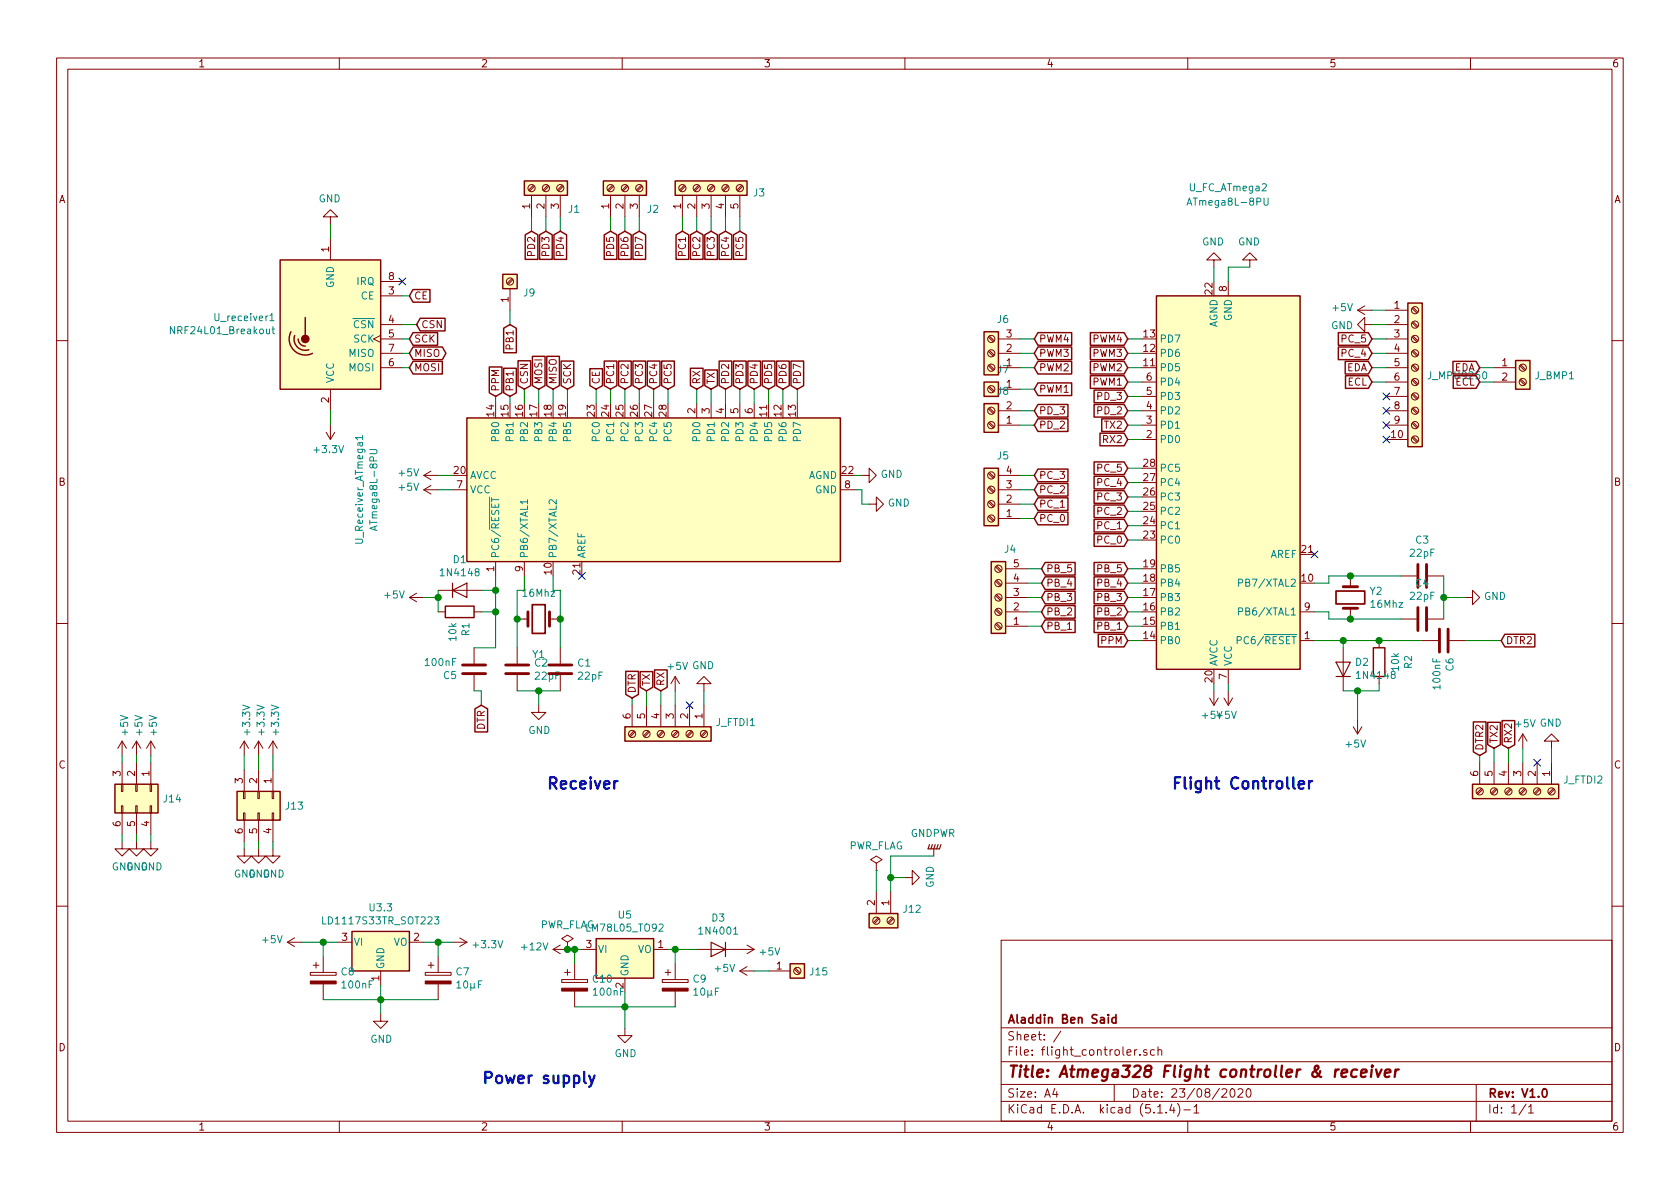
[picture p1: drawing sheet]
EESchema Schematic File Version 4
LIBS:flight_controler-cache
EELAYER 30 0
EELAYER END
$Descr A4 11693 8268
encoding utf-8
Sheet 1 1
Title "Atmega328 Flight controller & receiver"
Date "23/08/2020"
Rev "V1.0"
Comp "Aladdin Ben Said"
Comment1 ""
Comment2 ""
Comment3 ""
Comment4 ""
$EndDescr
$Comp
L RF:NRF24L01_Breakout U_receiver1
U 1 1
P 2300 2250
F 0 "U_receiver1" H 2679 2204 50  0000 L CNN
F 1 "NRF24L01_Breakout" H 2679 2295 50  0000 L CNN
F 2 "RF_Module:nRF24L01_Breakout" H 2450 2850 50  0001 L CIN
F 3 "http://www.nordicsemi.com/eng/content/download/2730/34105/file/nRF24L01_Product_Specification_v2_0.pdf" H 2300 2150 50  0001 C CNN
	1    2300 2250
	-1   0    0    1   
$EndComp
$Comp
L Device:Crystal Y1
U 1 1
P 3750 4300
F 0 "Y1" H 3750 4550 50  0000 C CNN
F 1 "16Mhz" H 3750 4123 50  0000 C CNN
F 2 "Crystal:Crystal_HC18-U_Vertical" H 3750 4300 50  0001 C CNN
F 3 "~" H 3750 4300 50  0001 C CNN
	1    3750 4300
	-1   0    0    1   
$EndComp
Wire Wire Line
	3650 4100 3600 4100
Wire Wire Line
	3600 4100 3600 4300
Wire Wire Line
	3850 4100 3900 4100
Wire Wire Line
	3900 4100 3900 4300
$Comp
L Device:C C2
U 1 1
P 3600 4650
F 0 "C2" H 3715 4696 50  0000 L CNN
F 1 "22pF" H 3715 4605 50  0000 L CNN
F 2 "Capacitor_THT:C_Radial_D4.0mm_H5.0mm_P1.50mm" H 3638 4500 50  0001 C CNN
F 3 "~" H 3600 4650 50  0001 C CNN
	1    3600 4650
	1    0    0    -1  
$EndComp
$Comp
L Device:C C1
U 1 1
P 3900 4650
F 0 "C1" H 4015 4696 50  0000 L CNN
F 1 "22pF" H 4015 4605 50  0000 L CNN
F 2 "Capacitor_THT:C_Radial_D4.0mm_H5.0mm_P1.50mm" H 3938 4500 50  0001 C CNN
F 3 "~" H 3900 4650 50  0001 C CNN
	1    3900 4650
	1    0    0    -1  
$EndComp
Wire Wire Line
	3900 4500 3900 4300
Connection ~ 3900 4300
Wire Wire Line
	3600 4500 3600 4300
Connection ~ 3600 4300
Wire Wire Line
	3600 4800 3750 4800
$Comp
L Device:Crystal Y2
U 1 1
P 9400 4150
F 0 "Y2" V 9354 4281 50  0000 L CNN
F 1 "16Mhz" V 9445 4281 50  0000 L CNN
F 2 "Crystal:Crystal_HC18-U_Vertical" H 9400 4150 50  0001 C CNN
F 3 "~" H 9400 4150 50  0001 C CNN
	1    9400 4150
	0    1    1    0   
$EndComp
$Comp
L Device:C C3
U 1 1
P 9900 4000
F 0 "C3" V 9648 4000 50  0000 C CNN
F 1 "22pF" V 9739 4000 50  0000 C CNN
F 2 "Capacitor_THT:C_Radial_D4.0mm_H5.0mm_P1.50mm" H 9938 3850 50  0001 C CNN
F 3 "~" H 9900 4000 50  0001 C CNN
	1    9900 4000
	0    1    1    0   
$EndComp
$Comp
L Device:C C4
U 1 1
P 9900 4300
F 0 "C4" V 9648 4300 50  0000 C CNN
F 1 "22pF" V 9739 4300 50  0000 C CNN
F 2 "Capacitor_THT:C_Radial_D4.0mm_H5.0mm_P1.50mm" H 9938 4150 50  0001 C CNN
F 3 "~" H 9900 4300 50  0001 C CNN
	1    9900 4300
	0    1    1    0   
$EndComp
Wire Wire Line
	9150 4050 9250 4050
Wire Wire Line
	9250 4050 9250 4000
Wire Wire Line
	9250 4000 9400 4000
Wire Wire Line
	9150 4250 9250 4250
Wire Wire Line
	9250 4250 9250 4300
Wire Wire Line
	9250 4300 9400 4300
Connection ~ 9400 4300
Wire Wire Line
	9750 4000 9400 4000
Connection ~ 9400 4000
Wire Wire Line
	10050 4000 10050 4150
$Comp
L Device:R R2
U 1 1
P 9600 4600
F 0 "R2" V 9393 4600 50  0000 C CNN
F 1 "10k" V 9484 4600 50  0000 C CNN
F 2 "Resistor_THT:R_Axial_DIN0207_L6.3mm_D2.5mm_P7.62mm_Horizontal" V 9530 4600 50  0001 C CNN
F 3 "~" H 9600 4600 50  0001 C CNN
	1    9600 4600
	-1   0    0    1   
$EndComp
$Comp
L Device:R R1
U 1 1
P 3200 4250
F 0 "R1" H 3270 4296 50  0000 L CNN
F 1 "10k" H 3270 4205 50  0000 L CNN
F 2 "Resistor_THT:R_Axial_DIN0207_L6.3mm_D2.5mm_P7.62mm_Horizontal" V 3130 4250 50  0001 C CNN
F 3 "~" H 3200 4250 50  0001 C CNN
	1    3200 4250
	0    1    1    0   
$EndComp
Wire Wire Line
	3450 4000 3450 4100
$Comp
L Device:C C5
U 1 1
P 3300 4650
F 0 "C5" H 3415 4696 50  0000 L CNN
F 1 "100nF" H 3415 4605 50  0000 L CNN
F 2 "Capacitor_THT:C_Radial_D5.0mm_H7.0mm_P2.00mm" H 3338 4500 50  0001 C CNN
F 3 "~" H 3300 4650 50  0001 C CNN
	1    3300 4650
	-1   0    0    1   
$EndComp
Wire Wire Line
	3450 4250 3450 4500
Wire Wire Line
	3450 4500 3300 4500
Connection ~ 3450 4250
Wire Wire Line
	3300 4800 3350 4800
Wire Wire Line
	3350 4800 3350 4900
$Comp
L Device:C C6
U 1 1
P 10050 4450
F 0 "C6" H 10165 4496 50  0000 L CNN
F 1 "100nF" H 10165 4405 50  0000 L CNN
F 2 "Capacitor_THT:C_Radial_D5.0mm_H7.0mm_P2.00mm" H 10088 4300 50  0001 C CNN
F 3 "~" H 10050 4450 50  0001 C CNN
	1    10050 4450
	0    1    1    0   
$EndComp
Wire Wire Line
	9400 4300 9750 4300
Wire Wire Line
	9150 4450 9350 4450
Wire Wire Line
	9900 4450 9600 4450
Connection ~ 9600 4450
Wire Wire Line
	3450 4250 3350 4250
$Comp
L Diode:1N4148 D1
U 1 1
P 3200 4100
F 0 "D1" H 3200 4316 50  0000 C CNN
F 1 "1N4148" H 3200 4225 50  0000 C CNN
F 2 "Diode_THT:D_DO-35_SOD27_P7.62mm_Horizontal" H 3200 3925 50  0001 C CNN
F 3 "https://assets.nexperia.com/documents/data-sheet/1N4148_1N4448.pdf" H 3200 4100 50  0001 C CNN
	1    3200 4100
	1    0    0    -1  
$EndComp
Wire Wire Line
	3350 4100 3450 4100
Connection ~ 3450 4100
Wire Wire Line
	3450 4100 3450 4250
Wire Wire Line
	3050 4100 3050 4150
$Comp
L Diode:1N4148 D2
U 1 1
P 9350 4650
F 0 "D2" V 9396 4571 50  0000 R CNN
F 1 "1N4148" V 9305 4571 50  0000 R CNN
F 2 "Diode_THT:D_DO-35_SOD27_P7.62mm_Horizontal" H 9350 4475 50  0001 C CNN
F 3 "https://assets.nexperia.com/documents/data-sheet/1N4148_1N4448.pdf" H 9350 4650 50  0001 C CNN
	1    9350 4650
	0    -1   -1   0   
$EndComp
Wire Wire Line
	9350 4500 9350 4450
Connection ~ 9350 4450
Wire Wire Line
	9350 4450 9600 4450
Wire Wire Line
	9350 4800 9450 4800
Wire Wire Line
	9600 4800 9600 4750
Text GLabel 3350 4900 3    50   Input ~ 0
DTR
Text GLabel 4400 4850 1    50   Input ~ 0
DTR
Wire Wire Line
	4400 4850 4400 4900
Text GLabel 4500 4800 1    50   Input ~ 0
TX
Text GLabel 4600 4800 1    50   Input ~ 0
RX
$Comp
L Connector:Screw_Terminal_01x06 J_FTDI1
U 1 1
P 4700 5100
F 0 "J_FTDI1" V 4618 5380 50  0000 L CNN
F 1 "Screw_Terminal_01x06" V 4663 5380 50  0001 L CNN
F 2 "Connector_PinHeader_2.54mm:PinHeader_1x06_P2.54mm_Vertical" H 4700 5100 50  0001 C CNN
F 3 "~" H 4700 5100 50  0001 C CNN
	1    4700 5100
	0    1    1    0   
$EndComp
Wire Wire Line
	4500 4800 4500 4900
Wire Wire Line
	4600 4800 4600 4900
$Comp
L power:+5V #PWR0101
U 1 1
P 4700 4800
F 0 "#PWR0101" H 4700 4650 50  0001 C CNN
F 1 "+5V" H 4715 4973 50  0000 C CNN
F 2 "" H 4700 4800 50  0001 C CNN
F 3 "" H 4700 4800 50  0001 C CNN
	1    4700 4800
	1    0    0    -1  
$EndComp
Wire Wire Line
	4700 4800 4700 4900
$Comp
L power:GND #PWR0102
U 1 1
P 4900 4800
F 0 "#PWR0102" H 4900 4550 50  0001 C CNN
F 1 "GND" H 4905 4627 50  0000 C CNN
F 2 "" H 4900 4800 50  0001 C CNN
F 3 "" H 4900 4800 50  0001 C CNN
	1    4900 4800
	-1   0    0    1   
$EndComp
Wire Wire Line
	4900 4800 4900 4900
NoConn ~ 4800 4900
Text GLabel 4850 2700 1    50   Input ~ 0
RX
Wire Wire Line
	4850 2700 4850 2800
Text GLabel 4950 2700 1    50   Input ~ 0
TX
Wire Wire Line
	4950 2700 4950 2800
Wire Wire Line
	3850 4000 3850 4100
Wire Wire Line
	3650 4000 3650 4100
$Comp
L MCU_Microchip_ATmega:ATmega8L-8PU U_Receiver_ATmega1
U 1 1
P 4550 3400
F 0 "U_Receiver_ATmega1" H 4550 5450 50  0000 C CNN
F 1 "ATmega8L-8PU" H 4550 5350 50  0000 C CNN
F 2 "Package_DIP:DIP-28_W7.62mm" H 4550 3400 50  0001 C CIN
F 3 "http://ww1.microchip.com/downloads/en/DeviceDoc/atmel-2486-8-bit-avr-microcontroller-atmega8_l_datasheet.pdf" H 4550 3400 50  0001 C CNN
	1    4550 3400
	0    -1   -1   0   
$EndComp
Text GLabel 5050 2700 1    50   Input ~ 0
PD2
Text GLabel 5150 2700 1    50   Input ~ 0
PD3
Text GLabel 5250 2700 1    50   Input ~ 0
PD4
$Comp
L Connector:Screw_Terminal_01x03 J1
U 1 1
P 3800 1300
F 0 "J1" V 3650 1150 50  0000 R CNN
F 1 "Screw_Terminal_01x03" V 3673 1112 50  0001 R CNN
F 2 "Connector_PinHeader_2.54mm:PinHeader_1x03_P2.54mm_Vertical" H 3800 1300 50  0001 C CNN
F 3 "~" H 3800 1300 50  0001 C CNN
	1    3800 1300
	0    -1   -1   0   
$EndComp
Text GLabel 3900 1600 3    50   Input ~ 0
PD4
Text GLabel 3800 1600 3    50   Input ~ 0
PD3
Text GLabel 3700 1600 3    50   Input ~ 0
PD2
Wire Wire Line
	3900 1500 3900 1600
Wire Wire Line
	3800 1500 3800 1600
Wire Wire Line
	3700 1500 3700 1600
Text GLabel 3450 2750 1    50   Input ~ 0
PPM
Wire Wire Line
	3450 2800 3450 2750
Text GLabel 5350 2700 1    50   Input ~ 0
PD5
Text GLabel 5450 2700 1    50   Input ~ 0
PD6
Text GLabel 5550 2700 1    50   Input ~ 0
PD7
Wire Wire Line
	5050 2700 5050 2800
Wire Wire Line
	5150 2700 5150 2800
Wire Wire Line
	5250 2700 5250 2800
Wire Wire Line
	5350 2700 5350 2800
Wire Wire Line
	5450 2700 5450 2800
Wire Wire Line
	5550 2700 5550 2800
$Comp
L Connector:Screw_Terminal_01x03 J2
U 1 1
P 4350 1300
F 0 "J2" V 4200 1150 50  0000 R CNN
F 1 "Screw_Terminal_01x03" V 4223 1112 50  0001 R CNN
F 2 "Connector_PinHeader_2.54mm:PinHeader_1x03_P2.54mm_Vertical" H 4350 1300 50  0001 C CNN
F 3 "~" H 4350 1300 50  0001 C CNN
	1    4350 1300
	0    -1   -1   0   
$EndComp
Text GLabel 4250 1600 3    50   Input ~ 0
PD5
Text GLabel 4350 1600 3    50   Input ~ 0
PD6
Text GLabel 4450 1600 3    50   Input ~ 0
PD7
Wire Wire Line
	4250 1500 4250 1600
Wire Wire Line
	4350 1500 4350 1600
Wire Wire Line
	4450 1500 4450 1600
Text GLabel 4250 2700 1    50   Input ~ 0
PC1
Text GLabel 4350 2700 1    50   Input ~ 0
PC2
Text GLabel 4450 2700 1    50   Input ~ 0
PC3
Text GLabel 4550 2700 1    50   Input ~ 0
PC4
Text GLabel 4650 2700 1    50   Input ~ 0
PC5
Wire Wire Line
	4650 2700 4650 2800
Wire Wire Line
	4550 2700 4550 2800
Wire Wire Line
	4450 2700 4450 2800
Wire Wire Line
	4350 2700 4350 2800
Wire Wire Line
	4250 2700 4250 2800
$Comp
L Connector:Screw_Terminal_01x05 J3
U 1 1
P 4950 1300
F 0 "J3" V 4914 1012 50  0000 R CNN
F 1 "Screw_Terminal_01x05" V 4823 1012 50  0001 R CNN
F 2 "Connector_PinHeader_2.54mm:PinHeader_1x05_P2.54mm_Vertical" H 4950 1300 50  0001 C CNN
F 3 "~" H 4950 1300 50  0001 C CNN
	1    4950 1300
	0    -1   -1   0   
$EndComp
Text GLabel 4750 1600 3    50   Input ~ 0
PC1
Text GLabel 4850 1600 3    50   Input ~ 0
PC2
Text GLabel 4950 1600 3    50   Input ~ 0
PC3
Text GLabel 5050 1600 3    50   Input ~ 0
PC4
Text GLabel 5150 1600 3    50   Input ~ 0
PC5
Wire Wire Line
	5150 1500 5150 1600
Wire Wire Line
	5050 1500 5050 1600
Wire Wire Line
	4950 1500 4950 1600
Wire Wire Line
	4850 1500 4850 1600
Wire Wire Line
	4750 1500 4750 1600
Text GLabel 3550 2750 1    50   Input ~ 0
PB1
Wire Wire Line
	3550 2750 3550 2800
$Comp
L power:GND #PWR0103
U 1 1
P 6050 3500
F 0 "#PWR0103" H 6050 3250 50  0001 C CNN
F 1 "GND" V 6055 3372 50  0000 R CNN
F 2 "" H 6050 3500 50  0001 C CNN
F 3 "" H 6050 3500 50  0001 C CNN
	1    6050 3500
	0    -1   -1   0   
$EndComp
$Comp
L power:GND #PWR0104
U 1 1
P 6000 3300
F 0 "#PWR0104" H 6000 3050 50  0001 C CNN
F 1 "GND" V 6005 3172 50  0000 R CNN
F 2 "" H 6000 3300 50  0001 C CNN
F 3 "" H 6000 3300 50  0001 C CNN
	1    6000 3300
	0    -1   -1   0   
$EndComp
Wire Wire Line
	6000 3300 5950 3300
Wire Wire Line
	6000 3400 5950 3400
$Comp
L power:+5V #PWR0105
U 1 1
P 3050 3300
F 0 "#PWR0105" H 3050 3150 50  0001 C CNN
F 1 "+5V" V 3065 3428 50  0000 L CNN
F 2 "" H 3050 3300 50  0001 C CNN
F 3 "" H 3050 3300 50  0001 C CNN
	1    3050 3300
	0    -1   -1   0   
$EndComp
$Comp
L power:+5V #PWR0106
U 1 1
P 3050 3400
F 0 "#PWR0106" H 3050 3250 50  0001 C CNN
F 1 "+5V" V 3065 3528 50  0000 L CNN
F 2 "" H 3050 3400 50  0001 C CNN
F 3 "" H 3050 3400 50  0001 C CNN
	1    3050 3400
	0    -1   -1   0   
$EndComp
Wire Wire Line
	3150 3300 3050 3300
Wire Wire Line
	3150 3400 3050 3400
$Comp
L power:GND #PWR0107
U 1 1
P 2300 1550
F 0 "#PWR0107" H 2300 1300 50  0001 C CNN
F 1 "GND" H 2305 1377 50  0000 C CNN
F 2 "" H 2300 1550 50  0001 C CNN
F 3 "" H 2300 1550 50  0001 C CNN
	1    2300 1550
	-1   0    0    1   
$EndComp
Wire Wire Line
	2300 1550 2300 1650
$Comp
L power:+3.3V #PWR0108
U 1 1
P 2300 2950
F 0 "#PWR0108" H 2300 2800 50  0001 C CNN
F 1 "+3.3V" H 2315 3123 50  0000 C CNN
F 2 "" H 2300 2950 50  0001 C CNN
F 3 "" H 2300 2950 50  0001 C CNN
	1    2300 2950
	-1   0    0    1   
$EndComp
Wire Wire Line
	2300 2850 2300 2950
NoConn ~ 2800 1950
$Comp
L power:+5V #PWR0109
U 1 1
P 2950 4150
F 0 "#PWR0109" H 2950 4000 50  0001 C CNN
F 1 "+5V" V 2965 4278 50  0000 L CNN
F 2 "" H 2950 4150 50  0001 C CNN
F 3 "" H 2950 4150 50  0001 C CNN
	1    2950 4150
	0    -1   -1   0   
$EndComp
Wire Wire Line
	2950 4150 3050 4150
Connection ~ 3050 4150
Wire Wire Line
	3050 4150 3050 4250
$Comp
L power:GND #PWR0110
U 1 1
P 3750 4900
F 0 "#PWR0110" H 3750 4650 50  0001 C CNN
F 1 "GND" H 3755 4727 50  0000 C CNN
F 2 "" H 3750 4900 50  0001 C CNN
F 3 "" H 3750 4900 50  0001 C CNN
	1    3750 4900
	1    0    0    -1  
$EndComp
Wire Wire Line
	3750 4900 3750 4800
Connection ~ 3750 4800
Wire Wire Line
	3750 4800 3900 4800
$Comp
L MCU_Microchip_ATmega:ATmega8L-8PU U_FC_ATmega2
U 1 1
P 8550 3350
F 0 "U_FC_ATmega2" H 8550 1300 50  0000 C CNN
F 1 "ATmega8L-8PU" H 8550 1400 50  0000 C CNN
F 2 "Package_DIP:DIP-28_W7.62mm" H 8550 3350 50  0001 C CIN
F 3 "http://ww1.microchip.com/downloads/en/DeviceDoc/atmel-2486-8-bit-avr-microcontroller-atmega8_l_datasheet.pdf" H 8550 3350 50  0001 C CNN
	1    8550 3350
	-1   0    0    1   
$EndComp
Text GLabel 10300 5250 1    50   Input ~ 0
DTR2
Wire Wire Line
	10300 5250 10300 5300
Text GLabel 10400 5200 1    50   Input ~ 0
TX2
Text GLabel 10500 5200 1    50   Input ~ 0
RX2
$Comp
L Connector:Screw_Terminal_01x06 J_FTDI2
U 1 1
P 10600 5500
F 0 "J_FTDI2" V 10518 5780 50  0000 L CNN
F 1 "Screw_Terminal_01x06" V 10563 5780 50  0001 L CNN
F 2 "Connector_PinHeader_2.54mm:PinHeader_1x06_P2.54mm_Vertical" H 10600 5500 50  0001 C CNN
F 3 "~" H 10600 5500 50  0001 C CNN
	1    10600 5500
	0    1    1    0   
$EndComp
Wire Wire Line
	10400 5200 10400 5300
Wire Wire Line
	10500 5200 10500 5300
$Comp
L power:+5V #PWR0112
U 1 1
P 10600 5200
F 0 "#PWR0112" H 10600 5050 50  0001 C CNN
F 1 "+5V" H 10615 5373 50  0000 C CNN
F 2 "" H 10600 5200 50  0001 C CNN
F 3 "" H 10600 5200 50  0001 C CNN
	1    10600 5200
	1    0    0    -1  
$EndComp
Wire Wire Line
	10600 5200 10600 5300
$Comp
L power:GND #PWR0113
U 1 1
P 10800 5200
F 0 "#PWR0113" H 10800 4950 50  0001 C CNN
F 1 "GND" H 10805 5027 50  0000 C CNN
F 2 "" H 10800 5200 50  0001 C CNN
F 3 "" H 10800 5200 50  0001 C CNN
	1    10800 5200
	-1   0    0    1   
$EndComp
Wire Wire Line
	10800 5200 10800 5300
NoConn ~ 10700 5300
$Comp
L power:GND #PWR0114
U 1 1
P 10200 4150
F 0 "#PWR0114" H 10200 3900 50  0001 C CNN
F 1 "GND" V 10205 4022 50  0000 R CNN
F 2 "" H 10200 4150 50  0001 C CNN
F 3 "" H 10200 4150 50  0001 C CNN
	1    10200 4150
	0    -1   -1   0   
$EndComp
Wire Wire Line
	10200 4150 10050 4150
Connection ~ 10050 4150
Wire Wire Line
	10050 4150 10050 4300
Text GLabel 10450 4450 2    50   Input ~ 0
DTR2
Wire Wire Line
	10200 4450 10450 4450
$Comp
L power:+5V #PWR0115
U 1 1
P 9450 5000
F 0 "#PWR0115" H 9450 4850 50  0001 C CNN
F 1 "+5V" H 9465 5173 50  0000 C CNN
F 2 "" H 9450 5000 50  0001 C CNN
F 3 "" H 9450 5000 50  0001 C CNN
	1    9450 5000
	-1   0    0    1   
$EndComp
Wire Wire Line
	9450 5000 9450 4800
Connection ~ 9450 4800
Wire Wire Line
	9450 4800 9600 4800
Text GLabel 7850 3050 0    50   Input ~ 0
RX2
Text GLabel 7850 2950 0    50   Input ~ 0
TX2
Wire Wire Line
	7950 2950 7850 2950
Wire Wire Line
	7950 3050 7850 3050
$Comp
L power:GND #PWR0116
U 1 1
P 8700 1850
F 0 "#PWR0116" H 8700 1600 50  0001 C CNN
F 1 "GND" H 8705 1677 50  0000 C CNN
F 2 "" H 8700 1850 50  0001 C CNN
F 3 "" H 8700 1850 50  0001 C CNN
	1    8700 1850
	-1   0    0    1   
$EndComp
$Comp
L power:GND #PWR0117
U 1 1
P 8450 1850
F 0 "#PWR0117" H 8450 1600 50  0001 C CNN
F 1 "GND" H 8455 1677 50  0000 C CNN
F 2 "" H 8450 1850 50  0001 C CNN
F 3 "" H 8450 1850 50  0001 C CNN
	1    8450 1850
	-1   0    0    1   
$EndComp
Wire Wire Line
	8550 1850 8550 1950
Wire Wire Line
	8450 1850 8450 1950
$Comp
L power:+5V #PWR0118
U 1 1
P 8550 4800
F 0 "#PWR0118" H 8550 4650 50  0001 C CNN
F 1 "+5V" H 8565 4973 50  0000 C CNN
F 2 "" H 8550 4800 50  0001 C CNN
F 3 "" H 8550 4800 50  0001 C CNN
	1    8550 4800
	-1   0    0    1   
$EndComp
$Comp
L power:+5V #PWR0119
U 1 1
P 8450 4800
F 0 "#PWR0119" H 8450 4650 50  0001 C CNN
F 1 "+5V" H 8465 4973 50  0000 C CNN
F 2 "" H 8450 4800 50  0001 C CNN
F 3 "" H 8450 4800 50  0001 C CNN
	1    8450 4800
	-1   0    0    1   
$EndComp
Wire Wire Line
	8550 4750 8550 4800
Wire Wire Line
	8450 4750 8450 4800
Text GLabel 7850 4350 0    50   Input ~ 0
PB_1
Text GLabel 7850 4250 0    50   Input ~ 0
PB_2
Text GLabel 7850 2350 0    50   Input ~ 0
PWM4
Text GLabel 7850 2450 0    50   Input ~ 0
PWM3
Text GLabel 7850 2550 0    50   Input ~ 0
PWM2
Text GLabel 7850 2650 0    50   Input ~ 0
PWM1
Text GLabel 7850 2750 0    50   Input ~ 0
PD_3
Text GLabel 7850 2850 0    50   Input ~ 0
PD_2
Wire Wire Line
	7950 2350 7850 2350
Wire Wire Line
	7950 2450 7850 2450
Wire Wire Line
	7950 2550 7850 2550
Wire Wire Line
	7950 2650 7850 2650
Wire Wire Line
	7950 2750 7850 2750
Wire Wire Line
	7950 2850 7850 2850
Text GLabel 7850 3250 0    50   Input ~ 0
PC_5
Text GLabel 7850 3350 0    50   Input ~ 0
PC_4
Text GLabel 7850 3450 0    50   Input ~ 0
PC_3
Text GLabel 7850 3550 0    50   Input ~ 0
PC_2
Text GLabel 7850 3650 0    50   Input ~ 0
PC_1
Text GLabel 7850 3750 0    50   Input ~ 0
PC_0
Wire Wire Line
	7950 3250 7850 3250
Wire Wire Line
	7950 3350 7850 3350
Wire Wire Line
	7950 3450 7850 3450
Wire Wire Line
	7950 3550 7850 3550
Wire Wire Line
	7950 3650 7850 3650
Wire Wire Line
	7950 3750 7850 3750
Text GLabel 7850 3950 0    50   Input ~ 0
PB_5
Text GLabel 7850 4050 0    50   Input ~ 0
PB_4
Text GLabel 7850 4150 0    50   Input ~ 0
PB_3
Text GLabel 7850 4450 0    50   Input ~ 0
PPM
Wire Wire Line
	7950 3950 7850 3950
Wire Wire Line
	7950 4050 7850 4050
Wire Wire Line
	7950 4150 7850 4150
Wire Wire Line
	7950 4250 7850 4250
Wire Wire Line
	7950 4350 7850 4350
Wire Wire Line
	7950 4450 7850 4450
$Comp
L Connector:Screw_Terminal_01x10 J_MPU9250
U 1 1
P 9850 2550
F 0 "J_MPU9250" H 9930 2496 50  0000 L CNN
F 1 "Screw_Terminal_01x10" H 9930 2451 50  0001 L CNN
F 2 "Connector_PinHeader_2.54mm:PinHeader_1x10_P2.54mm_Vertical" H 9850 2550 50  0001 C CNN
F 3 "~" H 9850 2550 50  0001 C CNN
	1    9850 2550
	1    0    0    -1  
$EndComp
$Comp
L power:+5V #PWR0120
U 1 1
P 9550 2150
F 0 "#PWR0120" H 9550 2000 50  0001 C CNN
F 1 "+5V" V 9565 2278 50  0000 L CNN
F 2 "" H 9550 2150 50  0001 C CNN
F 3 "" H 9550 2150 50  0001 C CNN
	1    9550 2150
	0    -1   -1   0   
$EndComp
$Comp
L power:GND #PWR0121
U 1 1
P 9550 2250
F 0 "#PWR0121" H 9550 2000 50  0001 C CNN
F 1 "GND" V 9555 2122 50  0000 R CNN
F 2 "" H 9550 2250 50  0001 C CNN
F 3 "" H 9550 2250 50  0001 C CNN
	1    9550 2250
	0    1    1    0   
$EndComp
Text GLabel 9550 2350 0    50   Input ~ 0
PC_5
Text GLabel 9550 2450 0    50   Input ~ 0
PC_4
Wire Wire Line
	9650 2150 9550 2150
Wire Wire Line
	9650 2250 9550 2250
Wire Wire Line
	9650 2350 9550 2350
Wire Wire Line
	9650 2450 9550 2450
Text GLabel 9550 2550 0    50   Input ~ 0
EDA
Text GLabel 9550 2650 0    50   Input ~ 0
ECL
Wire Wire Line
	9650 2550 9550 2550
Wire Wire Line
	9650 2650 9550 2650
NoConn ~ 9650 2750
NoConn ~ 9650 2850
NoConn ~ 9650 2950
NoConn ~ 9650 3050
$Comp
L Connector:Screw_Terminal_01x02 J_BMP1
U 1 1
P 10600 2550
F 0 "J_BMP1" H 10680 2496 50  0000 L CNN
F 1 "Screw_Terminal_01x02" H 10680 2451 50  0001 L CNN
F 2 "Connector_PinHeader_2.54mm:PinHeader_1x02_P2.54mm_Vertical" H 10600 2550 50  0001 C CNN
F 3 "~" H 10600 2550 50  0001 C CNN
	1    10600 2550
	1    0    0    -1  
$EndComp
Text GLabel 10300 2550 0    50   Input ~ 0
EDA
Text GLabel 10300 2650 0    50   Input ~ 0
ECL
Wire Wire Line
	10400 2550 10300 2550
Wire Wire Line
	10400 2650 10300 2650
$Comp
L Connector:Screw_Terminal_01x05 J4
U 1 1
P 6950 4150
F 0 "J4" H 6868 3817 50  0000 C CNN
F 1 "Screw_Terminal_01x05" H 6868 3816 50  0001 C CNN
F 2 "Connector_PinHeader_2.54mm:PinHeader_1x05_P2.54mm_Vertical" H 6950 4150 50  0001 C CNN
F 3 "~" H 6950 4150 50  0001 C CNN
	1    6950 4150
	-1   0    0    1   
$EndComp
Text GLabel 7250 3950 2    50   Input ~ 0
PB_5
Text GLabel 7250 4050 2    50   Input ~ 0
PB_4
Text GLabel 7250 4150 2    50   Input ~ 0
PB_3
Text GLabel 7250 4250 2    50   Input ~ 0
PB_2
Text GLabel 7250 4350 2    50   Input ~ 0
PB_1
Wire Wire Line
	7250 3950 7150 3950
Wire Wire Line
	7250 4050 7150 4050
Wire Wire Line
	7250 4150 7150 4150
Wire Wire Line
	7250 4250 7150 4250
Wire Wire Line
	7250 4350 7150 4350
$Comp
L Connector:Screw_Terminal_01x04 J5
U 1 1
P 6900 3500
F 0 "J5" H 6818 3167 50  0000 C CNN
F 1 "Screw_Terminal_01x04" H 6818 3166 50  0001 C CNN
F 2 "Connector_PinHeader_2.54mm:PinHeader_1x04_P2.54mm_Vertical" H 6900 3500 50  0001 C CNN
F 3 "~" H 6900 3500 50  0001 C CNN
	1    6900 3500
	-1   0    0    1   
$EndComp
Text GLabel 7200 3600 2    50   Input ~ 0
PC_0
Text GLabel 7200 3500 2    50   Input ~ 0
PC_1
Text GLabel 7200 3400 2    50   Input ~ 0
PC_2
Text GLabel 7200 3300 2    50   Input ~ 0
PC_3
Wire Wire Line
	7200 3300 7100 3300
Wire Wire Line
	7200 3400 7100 3400
Wire Wire Line
	7200 3500 7100 3500
Wire Wire Line
	7200 3600 7100 3600
$Comp
L Connector:Screw_Terminal_01x03 J6
U 1 1
P 6900 2450
F 0 "J6" H 6818 2217 50  0000 C CNN
F 1 "Screw_Terminal_01x03" H 6818 2216 50  0001 C CNN
F 2 "Connector_PinHeader_2.54mm:PinHeader_1x03_P2.54mm_Vertical" H 6900 2450 50  0001 C CNN
F 3 "~" H 6900 2450 50  0001 C CNN
	1    6900 2450
	-1   0    0    1   
$EndComp
Text GLabel 7200 2350 2    50   Input ~ 0
PWM4
Text GLabel 7200 2450 2    50   Input ~ 0
PWM3
Text GLabel 7200 2550 2    50   Input ~ 0
PWM2
Wire Wire Line
	7200 2350 7100 2350
Wire Wire Line
	7200 2450 7100 2450
Wire Wire Line
	7200 2550 7100 2550
$Comp
L Connector:Screw_Terminal_01x01 J7
U 1 1
P 6900 2700
F 0 "J7" H 6818 2567 50  0000 C CNN
F 1 "Screw_Terminal_01x01" H 6818 2566 50  0001 C CNN
F 2 "Connector_PinHeader_2.54mm:PinHeader_1x01_P2.54mm_Vertical" H 6900 2700 50  0001 C CNN
F 3 "~" H 6900 2700 50  0001 C CNN
	1    6900 2700
	-1   0    0    1   
$EndComp
Text GLabel 7200 2700 2    50   Input ~ 0
PWM1
Wire Wire Line
	7200 2700 7100 2700
$Comp
L Connector:Screw_Terminal_01x02 J8
U 1 1
P 6900 2950
F 0 "J8" H 6818 2717 50  0000 C CNN
F 1 "Screw_Terminal_01x02" H 6818 2716 50  0001 C CNN
F 2 "Connector_PinHeader_2.54mm:PinHeader_1x02_P2.54mm_Vertical" H 6900 2950 50  0001 C CNN
F 3 "~" H 6900 2950 50  0001 C CNN
	1    6900 2950
	-1   0    0    1   
$EndComp
Text GLabel 7200 2850 2    50   Input ~ 0
PD_3
Text GLabel 7200 2950 2    50   Input ~ 0
PD_2
Wire Wire Line
	7100 2850 7200 2850
Wire Wire Line
	7200 2950 7100 2950
Text GLabel 4150 2700 1    50   Input ~ 0
CE
Text GLabel 2850 2050 2    50   Input ~ 0
CE
Text GLabel 3950 2700 1    50   Input ~ 0
SCK
Text GLabel 2850 2350 2    50   Input ~ 0
SCK
Text GLabel 3750 2700 1    50   Input ~ 0
MOSI
Text GLabel 2850 2550 2    50   Input ~ 0
MOSI
Text GLabel 3650 2700 1    50   Input ~ 0
CSN
Text GLabel 2900 2250 2    50   Input ~ 0
CSN
Wire Wire Line
	3950 2700 3950 2800
Wire Wire Line
	3750 2700 3750 2800
Wire Wire Line
	3650 2700 3650 2800
Wire Wire Line
	2850 2050 2800 2050
Wire Wire Line
	2900 2250 2800 2250
Wire Wire Line
	2850 2350 2800 2350
Wire Wire Line
	2850 2550 2800 2550
Wire Wire Line
	4150 2800 4150 2700
$Comp
L Regulator_Linear:LD1117S33TR_SOT223 U3.3
U 1 1
P 2650 6550
F 0 "U3.3" H 2650 6792 50  0000 C CNN
F 1 "LD1117S33TR_SOT223" H 2650 6701 50  0000 C CNN
F 2 "Connector_PinHeader_2.54mm:PinHeader_1x03_P2.54mm_Vertical" H 2650 6750 50  0001 C CNN
F 3 "http://www.st.com/st-web-ui/static/active/en/resource/technical/document/datasheet/CD00000544.pdf" H 2750 6300 50  0001 C CNN
	1    2650 6550
	1    0    0    -1  
$EndComp
$Comp
L power:GND #PWR0123
U 1 1
P 2650 7050
F 0 "#PWR0123" H 2650 6800 50  0001 C CNN
F 1 "GND" H 2655 6877 50  0000 C CNN
F 2 "" H 2650 7050 50  0001 C CNN
F 3 "" H 2650 7050 50  0001 C CNN
	1    2650 7050
	1    0    0    -1  
$EndComp
Wire Wire Line
	2650 6850 2650 6950
$Comp
L power:+3.3V #PWR0124
U 1 1
P 3150 6550
F 0 "#PWR0124" H 3150 6400 50  0001 C CNN
F 1 "+3.3V" V 3165 6678 50  0000 L CNN
F 2 "" H 3150 6550 50  0001 C CNN
F 3 "" H 3150 6550 50  0001 C CNN
	1    3150 6550
	0    1    1    0   
$EndComp
Wire Wire Line
	2950 6550 3050 6550
$Comp
L power:+5V #PWR0125
U 1 1
P 2100 6550
F 0 "#PWR0125" H 2100 6400 50  0001 C CNN
F 1 "+5V" V 2115 6678 50  0000 L CNN
F 2 "" H 2100 6550 50  0001 C CNN
F 3 "" H 2100 6550 50  0001 C CNN
	1    2100 6550
	0    -1   -1   0   
$EndComp
Wire Wire Line
	2350 6550 2250 6550
$Comp
L Device:CP C7
U 1 1
P 3050 6800
F 0 "C7" H 3168 6846 50  0000 L CNN
F 1 "10µF" H 3168 6755 50  0000 L CNN
F 2 "Capacitor_THT:C_Radial_D5.0mm_H7.0mm_P2.00mm" H 3088 6650 50  0001 C CNN
F 3 "~" H 3050 6800 50  0001 C CNN
	1    3050 6800
	1    0    0    -1  
$EndComp
$Comp
L Device:CP C8
U 1 1
P 2250 6800
F 0 "C8" H 2368 6846 50  0000 L CNN
F 1 "100nF" H 2368 6755 50  0000 L CNN
F 2 "Capacitor_THT:C_Radial_D5.0mm_H7.0mm_P2.00mm" H 2288 6650 50  0001 C CNN
F 3 "~" H 2250 6800 50  0001 C CNN
	1    2250 6800
	1    0    0    -1  
$EndComp
Wire Wire Line
	3050 6650 3050 6550
Connection ~ 3050 6550
Wire Wire Line
	3050 6550 3150 6550
Wire Wire Line
	3050 6950 2650 6950
Connection ~ 2650 6950
Wire Wire Line
	2650 6950 2650 7050
Wire Wire Line
	2250 6650 2250 6550
Connection ~ 2250 6550
Wire Wire Line
	2250 6550 2100 6550
Wire Wire Line
	2250 6950 2650 6950
$Comp
L Regulator_Linear:LM78L05_TO92 U5
U 1 1
P 4350 6600
F 0 "U5" H 4350 6842 50  0000 C CNN
F 1 "LM78L05_TO92" H 4350 6751 50  0000 C CNN
F 2 "Connector_PinHeader_2.54mm:PinHeader_1x03_P2.54mm_Vertical" H 4350 6825 50  0001 C CIN
F 3 "http://www.fairchildsemi.com/ds/LM/LM78L05A.pdf" H 4350 6550 50  0001 C CNN
	1    4350 6600
	1    0    0    -1  
$EndComp
$Comp
L power:+5V #PWR0127
U 1 1
P 5150 6600
F 0 "#PWR0127" H 5150 6450 50  0001 C CNN
F 1 "+5V" V 5165 6728 50  0000 L CNN
F 2 "" H 5150 6600 50  0001 C CNN
F 3 "" H 5150 6600 50  0001 C CNN
	1    5150 6600
	0    1    1    0   
$EndComp
Wire Wire Line
	4650 6600 4700 6600
Wire Wire Line
	4050 6600 4000 6600
$Comp
L Device:CP C9
U 1 1
P 4700 6850
F 0 "C9" H 4818 6896 50  0000 L CNN
F 1 "10µF" H 4818 6805 50  0000 L CNN
F 2 "Capacitor_THT:C_Radial_D5.0mm_H7.0mm_P2.00mm" H 4738 6700 50  0001 C CNN
F 3 "~" H 4700 6850 50  0001 C CNN
	1    4700 6850
	1    0    0    -1  
$EndComp
$Comp
L Device:CP C10
U 1 1
P 4000 6850
F 0 "C10" H 4118 6896 50  0000 L CNN
F 1 "100nF" H 4118 6805 50  0000 L CNN
F 2 "Capacitor_THT:C_Radial_D5.0mm_H7.0mm_P2.00mm" H 4038 6700 50  0001 C CNN
F 3 "~" H 4000 6850 50  0001 C CNN
	1    4000 6850
	1    0    0    -1  
$EndComp
Wire Wire Line
	4700 6600 4700 6700
Connection ~ 4700 6600
Wire Wire Line
	4000 6700 4000 6600
Connection ~ 4000 6600
Wire Wire Line
	4000 6600 3950 6600
Wire Wire Line
	3550 2150 3550 2250
Text GLabel 3550 2250 3    50   Input ~ 0
PB1
$Comp
L Connector:Screw_Terminal_01x01 J9
U 1 1
P 3550 1950
F 0 "J9" V 3468 1862 50  0000 R CNN
F 1 "Screw_Terminal_01x01" V 3423 1862 50  0001 R CNN
F 2 "Connector_PinHeader_2.54mm:PinHeader_1x01_P2.54mm_Vertical" H 3550 1950 50  0001 C CNN
F 3 "~" H 3550 1950 50  0001 C CNN
	1    3550 1950
	0    -1   -1   0   
$EndComp
Wire Wire Line
	3850 2800 3850 2700
Text GLabel 3850 2700 1    50   Input ~ 0
MISO
Wire Wire Line
	2800 2450 2850 2450
Text GLabel 2850 2450 2    50   BiDi ~ 0
MISO
$Comp
L power:PWR_FLAG #FLG0101
U 1 1
P 3950 6600
F 0 "#FLG0101" H 3950 6675 50  0001 C CNN
F 1 "PWR_FLAG" H 3950 6773 50  0000 C CNN
F 2 "" H 3950 6600 50  0001 C CNN
F 3 "~" H 3950 6600 50  0001 C CNN
	1    3950 6600
	1    0    0    -1  
$EndComp
Connection ~ 3950 6600
$Comp
L power:+12V #PWR0128
U 1 1
P 3950 6600
F 0 "#PWR0128" H 3950 6450 50  0001 C CNN
F 1 "+12V" V 3965 6728 50  0000 L CNN
F 2 "" H 3950 6600 50  0001 C CNN
F 3 "" H 3950 6600 50  0001 C CNN
	1    3950 6600
	0    -1   -1   0   
$EndComp
$Comp
L Connector:Screw_Terminal_01x02 J12
U 1 1
P 6200 6400
F 0 "J12" V 6118 6480 50  0000 L CNN
F 1 "Screw_Terminal_01x02" V 6163 6480 50  0001 L CNN
F 2 "Connector_PinHeader_2.54mm:PinHeader_1x02_P2.54mm_Vertical" H 6200 6400 50  0001 C CNN
F 3 "~" H 6200 6400 50  0001 C CNN
	1    6200 6400
	0    1    1    0   
$EndComp
$Comp
L power:PWR_FLAG #FLG0102
U 1 1
P 6100 6050
F 0 "#FLG0102" H 6100 6125 50  0001 C CNN
F 1 "PWR_FLAG" H 6100 6223 50  0000 C CNN
F 2 "" H 6100 6050 50  0001 C CNN
F 3 "~" H 6100 6050 50  0001 C CNN
	1    6100 6050
	1    0    0    -1  
$EndComp
$Comp
L power:GNDPWR #PWR0129
U 1 1
P 6500 5950
F 0 "#PWR0129" H 6500 5750 50  0001 C CNN
F 1 "GNDPWR" H 6505 5795 50  0000 C CNN
F 2 "" H 6500 5900 50  0001 C CNN
F 3 "" H 6500 5900 50  0001 C CNN
	1    6500 5950
	-1   0    0    1   
$EndComp
Wire Wire Line
	6100 6050 6100 6200
Wire Wire Line
	6500 5950 6200 5950
Wire Wire Line
	4350 7000 4350 7150
$Comp
L power:GND #PWR0126
U 1 1
P 4350 7150
F 0 "#PWR0126" H 4350 6900 50  0001 C CNN
F 1 "GND" H 4355 6977 50  0000 C CNN
F 2 "" H 4350 7150 50  0001 C CNN
F 3 "" H 4350 7150 50  0001 C CNN
	1    4350 7150
	1    0    0    -1  
$EndComp
Wire Wire Line
	4000 7000 4350 7000
Connection ~ 4350 7000
Wire Wire Line
	4700 7000 4350 7000
Wire Wire Line
	4350 6900 4350 7000
$Comp
L power:GND #PWR0130
U 1 1
P 6300 6100
F 0 "#PWR0130" H 6300 5850 50  0001 C CNN
F 1 "GND" H 6305 5927 50  0000 C CNN
F 2 "" H 6300 6100 50  0001 C CNN
F 3 "" H 6300 6100 50  0001 C CNN
	1    6300 6100
	0    -1   -1   0   
$EndComp
Wire Wire Line
	6200 5950 6200 6100
Wire Wire Line
	6300 6100 6200 6100
Connection ~ 6200 6100
Wire Wire Line
	6200 6100 6200 6200
$Comp
L Connector_Generic:Conn_02x03_Top_Bottom J13
U 1 1
P 1800 5550
F 0 "J13" V 1850 5730 50  0000 L CNN
F 1 "Conn_02x03_Top_Bottom" V 1895 5730 50  0001 L CNN
F 2 "Connector_PinHeader_2.54mm:PinHeader_2x03_P2.54mm_Vertical" H 1800 5550 50  0001 C CNN
F 3 "~" H 1800 5550 50  0001 C CNN
	1    1800 5550
	0    1    1    0   
$EndComp
$Comp
L power:+3.3V #PWR0131
U 1 1
P 1900 5250
F 0 "#PWR0131" H 1900 5100 50  0001 C CNN
F 1 "+3.3V" V 1915 5378 50  0000 L CNN
F 2 "" H 1900 5250 50  0001 C CNN
F 3 "" H 1900 5250 50  0001 C CNN
	1    1900 5250
	1    0    0    -1  
$EndComp
$Comp
L power:+3.3V #PWR0132
U 1 1
P 1800 5250
F 0 "#PWR0132" H 1800 5100 50  0001 C CNN
F 1 "+3.3V" V 1815 5378 50  0000 L CNN
F 2 "" H 1800 5250 50  0001 C CNN
F 3 "" H 1800 5250 50  0001 C CNN
	1    1800 5250
	1    0    0    -1  
$EndComp
$Comp
L power:+3.3V #PWR0133
U 1 1
P 1700 5250
F 0 "#PWR0133" H 1700 5100 50  0001 C CNN
F 1 "+3.3V" V 1715 5378 50  0000 L CNN
F 2 "" H 1700 5250 50  0001 C CNN
F 3 "" H 1700 5250 50  0001 C CNN
	1    1700 5250
	1    0    0    -1  
$EndComp
$Comp
L power:GND #PWR0134
U 1 1
P 1900 5900
F 0 "#PWR0134" H 1900 5650 50  0001 C CNN
F 1 "GND" H 1905 5727 50  0000 C CNN
F 2 "" H 1900 5900 50  0001 C CNN
F 3 "" H 1900 5900 50  0001 C CNN
	1    1900 5900
	1    0    0    -1  
$EndComp
$Comp
L power:GND #PWR0135
U 1 1
P 1800 5900
F 0 "#PWR0135" H 1800 5650 50  0001 C CNN
F 1 "GND" H 1805 5727 50  0000 C CNN
F 2 "" H 1800 5900 50  0001 C CNN
F 3 "" H 1800 5900 50  0001 C CNN
	1    1800 5900
	1    0    0    -1  
$EndComp
$Comp
L power:GND #PWR0136
U 1 1
P 1700 5900
F 0 "#PWR0136" H 1700 5650 50  0001 C CNN
F 1 "GND" H 1705 5727 50  0000 C CNN
F 2 "" H 1700 5900 50  0001 C CNN
F 3 "" H 1700 5900 50  0001 C CNN
	1    1700 5900
	1    0    0    -1  
$EndComp
Wire Wire Line
	1900 5250 1900 5350
Wire Wire Line
	1800 5250 1800 5350
Wire Wire Line
	1700 5250 1700 5350
Wire Wire Line
	1700 5850 1700 5900
Wire Wire Line
	1800 5850 1800 5900
Wire Wire Line
	1900 5850 1900 5900
$Comp
L Connector_Generic:Conn_02x03_Top_Bottom J14
U 1 1
P 950 5500
F 0 "J14" V 1000 5680 50  0000 L CNN
F 1 "Conn_02x03_Top_Bottom" V 1045 5680 50  0001 L CNN
F 2 "Connector_PinHeader_2.54mm:PinHeader_2x03_P2.54mm_Vertical" H 950 5500 50  0001 C CNN
F 3 "~" H 950 5500 50  0001 C CNN
	1    950  5500
	0    1    1    0   
$EndComp
$Comp
L power:GND #PWR0137
U 1 1
P 1050 5850
F 0 "#PWR0137" H 1050 5600 50  0001 C CNN
F 1 "GND" H 1055 5677 50  0000 C CNN
F 2 "" H 1050 5850 50  0001 C CNN
F 3 "" H 1050 5850 50  0001 C CNN
	1    1050 5850
	1    0    0    -1  
$EndComp
$Comp
L power:GND #PWR0138
U 1 1
P 950 5850
F 0 "#PWR0138" H 950 5600 50  0001 C CNN
F 1 "GND" H 955 5677 50  0000 C CNN
F 2 "" H 950 5850 50  0001 C CNN
F 3 "" H 950 5850 50  0001 C CNN
	1    950  5850
	1    0    0    -1  
$EndComp
$Comp
L power:GND #PWR0139
U 1 1
P 850 5850
F 0 "#PWR0139" H 850 5600 50  0001 C CNN
F 1 "GND" H 855 5677 50  0000 C CNN
F 2 "" H 850 5850 50  0001 C CNN
F 3 "" H 850 5850 50  0001 C CNN
	1    850  5850
	1    0    0    -1  
$EndComp
$Comp
L power:+5V #PWR0140
U 1 1
P 1050 5250
F 0 "#PWR0140" H 1050 5100 50  0001 C CNN
F 1 "+5V" V 1065 5378 50  0000 L CNN
F 2 "" H 1050 5250 50  0001 C CNN
F 3 "" H 1050 5250 50  0001 C CNN
	1    1050 5250
	1    0    0    -1  
$EndComp
$Comp
L power:+5V #PWR0141
U 1 1
P 950 5250
F 0 "#PWR0141" H 950 5100 50  0001 C CNN
F 1 "+5V" V 965 5378 50  0000 L CNN
F 2 "" H 950 5250 50  0001 C CNN
F 3 "" H 950 5250 50  0001 C CNN
	1    950  5250
	1    0    0    -1  
$EndComp
$Comp
L power:+5V #PWR0142
U 1 1
P 850 5250
F 0 "#PWR0142" H 850 5100 50  0001 C CNN
F 1 "+5V" V 865 5378 50  0000 L CNN
F 2 "" H 850 5250 50  0001 C CNN
F 3 "" H 850 5250 50  0001 C CNN
	1    850  5250
	1    0    0    -1  
$EndComp
Wire Wire Line
	1050 5250 1050 5300
Wire Wire Line
	950  5250 950  5300
Wire Wire Line
	850  5250 850  5300
Wire Wire Line
	850  5800 850  5850
Wire Wire Line
	950  5800 950  5850
Wire Wire Line
	1050 5800 1050 5850
NoConn ~ 4050 4000
NoConn ~ 9150 3850
Text Notes 8150 5500 0    79   ~ 16
Flight Controller
Text Notes 3800 5500 0    79   ~ 16
Receiver
Text Notes 3350 7550 0    79   ~ 16
Power supply
$Comp
L Diode:1N4001 D3
U 1 1
P 5000 6600
F 0 "D3" H 5000 6384 50  0000 C CNN
F 1 "1N4001" H 5000 6475 50  0000 C CNN
F 2 "Diode_THT:D_DO-41_SOD81_P10.16mm_Horizontal" H 5000 6425 50  0001 C CNN
F 3 "http://www.vishay.com/docs/88503/1n4001.pdf" H 5000 6600 50  0001 C CNN
	1    5000 6600
	-1   0    0    1   
$EndComp
Wire Wire Line
	4700 6600 4850 6600
$Comp
L Connector:Screw_Terminal_01x01 J15
U 1 1
P 5550 6750
F 0 "J15" H 5630 6746 50  0000 L CNN
F 1 "Screw_Terminal_01x01" H 5630 6701 50  0001 L CNN
F 2 "Connector_PinHeader_2.54mm:PinHeader_1x01_P2.54mm_Vertical" H 5550 6750 50  0001 C CNN
F 3 "~" H 5550 6750 50  0001 C CNN
	1    5550 6750
	1    0    0    -1  
$EndComp
$Comp
L power:+5V #PWR0111
U 1 1
P 5250 6750
F 0 "#PWR0111" H 5250 6600 50  0001 C CNN
F 1 "+5V" V 5265 6878 50  0000 L CNN
F 2 "" H 5250 6750 50  0001 C CNN
F 3 "" H 5250 6750 50  0001 C CNN
	1    5250 6750
	0    -1   -1   0   
$EndComp
Wire Wire Line
	5350 6750 5250 6750
Wire Wire Line
	6000 3400 6000 3500
Wire Wire Line
	6000 3500 6050 3500
Wire Wire Line
	8550 1850 8700 1850
$EndSCHEMATC
